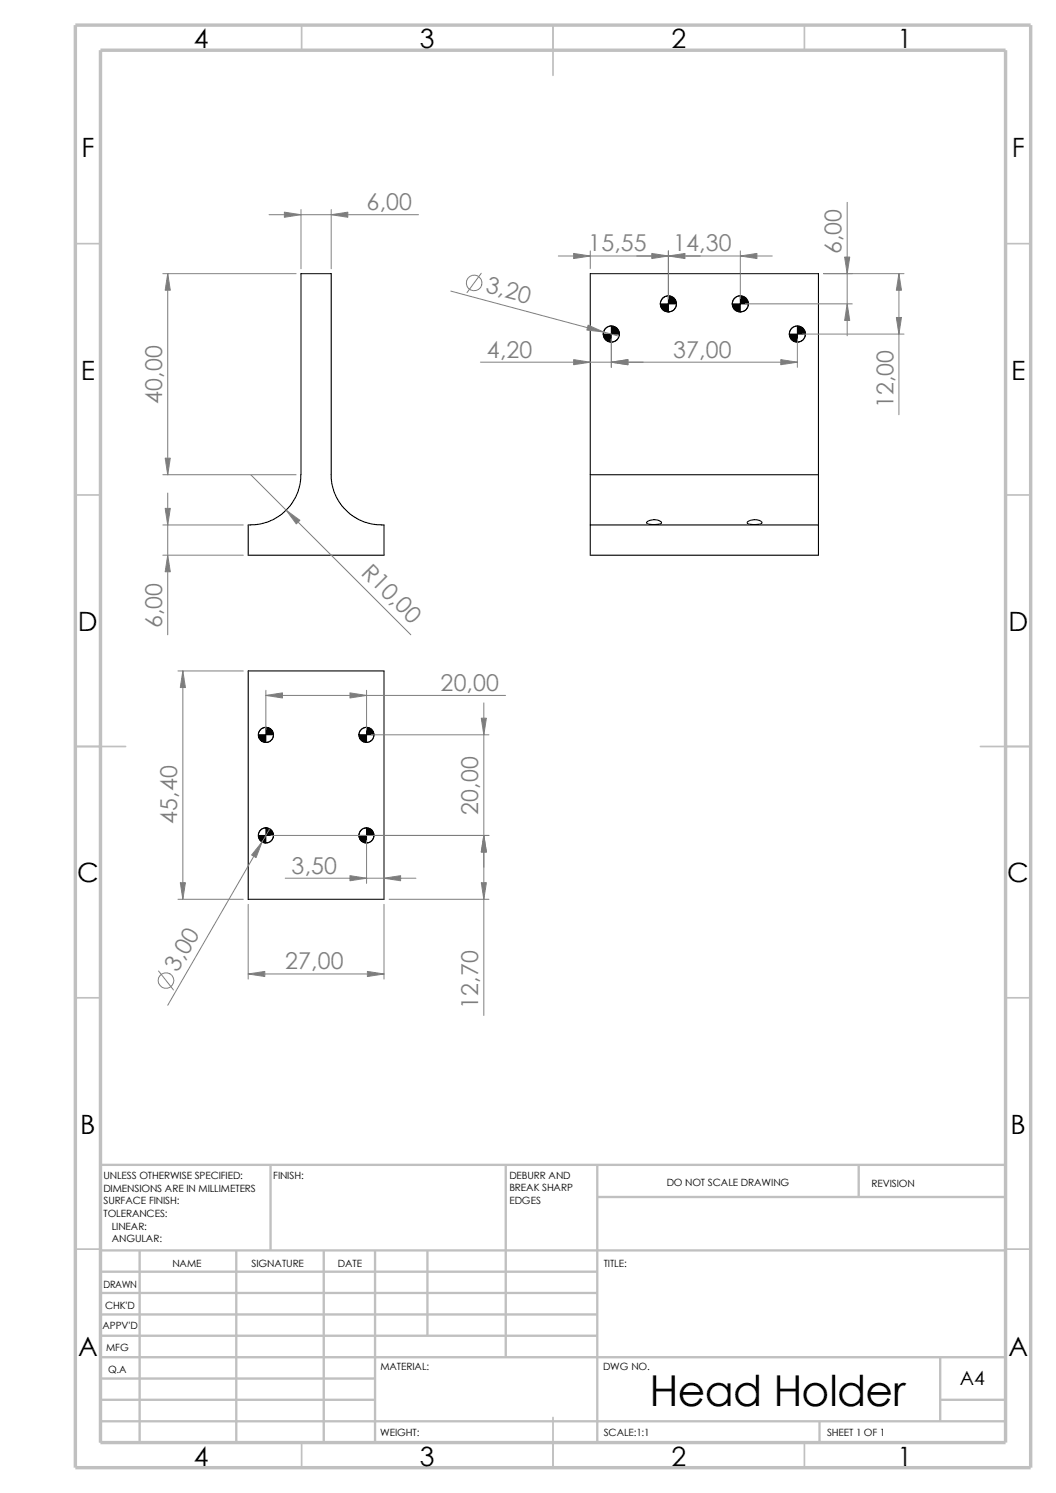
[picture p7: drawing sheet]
<svg xmlns="http://www.w3.org/2000/svg" width="210mm" height="297mm" viewBox="0 0 210 297" stroke-linecap="round" stroke-linejoin="round" font-family="sans-serif">
<g fill="none" stroke="#c0c0c0" stroke-width=".34">
<path d="M60 5v5M110 5v10M160 5v5M15 48.5h5M200 48.5h5M15 98.5h5M200 98.5h5M15 148.5h10M195 148.5h10M15 198.5h5M200 198.5h5M15 248.5h5"/>
<path d="M200 248.5h5M60 287v5M110 282v10M160 287v5"/>
</g>
<g fill="none" stroke="#c0c0c0" stroke-width=".47">
<path d="M53.8 231.7v17.1M100.6 231.7v38.3M118.8 238.1h81.2M118.8 231.7v55.3M170.8 231.7v6.4M200 231.7h-180v55.3M20 253h98.8M20 257.2h98.8M20 248.8h180M27.8 248.8v38.2M47 248.8v38.2M64.4 248.8v38.2"/>
<path d="M74.6 248.8v38.2M85 248.8v16.9M20 278.5h54.6M20 261.5h98.8M20 265.7h98.8M20 270h180M20 274.2h54.6M187 270v12.7M187 278.5h13M20 282.7h180M163 282.7v4.3"/>
</g>
<path d="M15 5h190v287h-190zM20 10h180v277h-180z" fill="none" stroke="#c0c0c0" stroke-width=".68" stroke-linecap="butt"/>
<g fill="none" stroke="#000" stroke-width=".21">
<path d="M65.9 94.4v-40h-6v40l-.2 1.9-.6 2-.9 1.7-.8 1-1.4 1.3-1.4 1-1.6 .6-1.6 .4-2 .1v6h27v-6l-2.1-.1-1.6-.4-1.6-.6-1.8-1.3-1.4-1.4-1.3-2.3-.6-2-.2-1.9M117.4 94.4v-40h45.4v40M117.4 94.4h45.4M117.4 94.4v10M162.8 94.4v10M117.4 104.4v6h45.4v-6M117.4 104.4h45.4M128.7 103.8a2.55 2.55 0 0 1 2.8 0l.1 .2a3.6 3.6 0 0 1-2.7 .3l-.3-.3zM148.6 103.8a2.57 2.57 0 0 1 2.9 0l.1 .2a3.6 3.6 0 0 1-2.7 .3l-.2-.2zM49.4 133.5h27v45.4h-27z"/>
<circle cx="121.6" cy="66.5" r="1.61"/>
<circle cx="132.9" cy="60.4" r="1.61"/>
<circle cx="147.2" cy="60.4" r="1.61"/>
<circle cx="158.6" cy="66.5" r="1.61"/>
<circle cx="52.9" cy="146.2" r="1.51"/>
<circle cx="72.9" cy="146.2" r="1.49"/>
<circle cx="52.9" cy="166.2" r="1.52"/>
<circle cx="72.9" cy="166.2" r="1.51"/>
</g>
<g fill="none" stroke="#808080" stroke-width=".2">
<path d="M32.4 54.4h26.5M33.4 54.4v40M53.5 42.7h29.7M59.9 41.7v11.8M65.9 41.7v11.8M89.7 57.9l33.4 9M95.7 54.4l-2.8 3.8M111 50.9h42.6M117.4 49.9v3.6M132.9 49.9v9.5M147.2 49.9v9.5M163.8 54.4h16"/>
<path d="M168.5 40.3v26.5M178.8 54.4v28.1M95.5 72.1h63.1M121.6 67.4v5.7M148.2 60.5h21.3M158.6 67.4v5.7M159.6 66.5h20.2M32.4 94.4h26.5M33.4 98.1v28.2M49.9 94.4l31.8 31.9M32.4 104.4h16M32.4 110.4h16"/>
<path d="M35.4 133.5h13M36.4 133.5v45.4M52.9 138.3h47.6M52.9 137.3v7.9M72.9 137.3v7.9M96.2 139.8v62.2M73.9 146.2h23.3M35.4 178.9h13M49.4 179.9v14.9M53.6 164.9l-20.2 35.1M53.9 166.2h43.3M56.7 174.7h26"/>
<path d="M72.9 167.2v8.5M76.4 179.9v14.9M77.4 178.9h19.8M31.5 193.2l3 3.7M49.4 193.8h27"/>
<circle cx="94.3" cy="56.3" r="1.57"/>
<circle cx="33" cy="195.1" r="1.56"/>
</g>
<g fill="#808080" stroke="#808080" stroke-width=".2">
<path d="M32.9 101.1h1l-.5 3.3z"/>
<path d="M33.4 110.4l.5 3.3h-1z"/>
<path d="M32.9 91.1h1l-.5 3.3z"/>
<path d="M33.4 54.4l.5 3.3h-1z"/>
<path d="M56.9 101.5l2.7 2-.7 .7z"/>
<path d="M56.6 42.2l3.3 .5-3.3 .5z"/>
<path d="M65.9 42.7l3.3-.5v1z"/>
<path d="M121.6 72.1l3.3-.6v1.1z"/>
<path d="M129.6 50.4l3.3 .5-3.3 .5z"/>
<path d="M114.1 71.5l3.3 .6-3.3 .5z"/>
<path d="M155.3 71.5l3.3 .6-3.3 .5z"/>
<path d="M114.1 50.4l3.3 .5-3.3 .5z"/>
<path d="M168.5 60.5l.5 3.3h-1z"/>
<path d="M147.2 50.9l3.3-.5v1z"/>
<path d="M132.9 50.9l3.3-.5v1z"/>
<path d="M117 64.7l3 1.3-3.3-.3z"/>
<path d="M168 51.1h1l-.5 3.3z"/>
<path d="M178.3 63.2h1l-.5 3.3z"/>
<path d="M178.8 54.4l.5 3.3h-1z"/>
<path d="M73.1 193.3l3.3 .5-3.3 .5z"/>
<path d="M35.9 175.6h1l-.5 3.3z"/>
<path d="M95.7 142.9h1l-.5 3.3z"/>
<path d="M96.2 166.2l.5 3.3h-1z"/>
<path d="M36.4 133.5l.5 3.3h-1z"/>
<path d="M95.7 175.6h1l-.5 3.3z"/>
<path d="M69.6 137.8l3.3 .5-3.3 .6z"/>
<path d="M52.9 138.3l3.3-.5v1.1z"/>
<path d="M49.4 193.8l3.3-.5v1z"/>
<path d="M52.1 167.5l-1.2 3.1-.9-.5z"/>
<path d="M69.6 174.2l3.3 .5-3.3 .5z"/>
<path d="M76.4 174.7l3.3-.5v1z"/>
</g>
<g fill="#000" stroke="#000" stroke-width=".2">
<path d="M120 66.5h1.6v1.6a1.59 1.59 0 0 1-1.6-1.6z" fill-rule="evenodd"/>
<path d="M121.6 64.9a1.59 1.59 0 0 1 1.6 1.6h-1.6z" fill-rule="evenodd"/>
<path d="M131.3 60.5h1.6v1.6a1.59 1.59 0 0 1-1.6-1.6z" fill-rule="evenodd"/>
<path d="M132.9 58.8a1.59 1.59 0 0 1 1.6 1.7h-1.6z" fill-rule="evenodd"/>
<path d="M145.6 60.5h1.6v1.6a1.59 1.59 0 0 1-1.6-1.6z" fill-rule="evenodd"/>
<path d="M147.2 58.8a1.59 1.59 0 0 1 1.6 1.7h-1.6z" fill-rule="evenodd"/>
<path d="M157 66.5h1.6v1.6a1.59 1.59 0 0 1-1.6-1.6z" fill-rule="evenodd"/>
<path d="M158.6 64.9a1.59 1.59 0 0 1 1.6 1.6h-1.6z" fill-rule="evenodd"/>
<path d="M51.4 146.2h1.5v1.5a1.52 1.52 0 0 1-1.5-1.5z" fill-rule="evenodd"/>
<path d="M52.9 144.7a1.52 1.52 0 0 1 1.5 1.5h-1.5z" fill-rule="evenodd"/>
<path d="M71.4 146.2h1.5v1.5a1.6 1.6 0 0 1-1.5-1.5z" fill-rule="evenodd"/>
<path d="M72.9 144.7a1.45 1.45 0 0 1 1.5 1.5h-1.5z" fill-rule="evenodd"/>
<path d="M51.4 166.2h1.5v1.5a1.45 1.45 0 0 1-1.5-1.5z" fill-rule="evenodd"/>
<path d="M52.9 164.7a1.6 1.6 0 0 1 1.5 1.5h-1.5z" fill-rule="evenodd"/>
<path d="M71.4 166.2h1.5v1.5a1.52 1.52 0 0 1-1.5-1.5z" fill-rule="evenodd"/>
<path d="M72.9 164.7a1.52 1.52 0 0 1 1.5 1.5h-1.5z" fill-rule="evenodd"/>
</g>
<g fill="none" stroke="#000" stroke-width=".2">
<path d="M132.9 58.8a1.59 1.59 0 0 0-1.6 1.7M147.2 58.8a1.59 1.59 0 0 0-1.6 1.7M121.6 64.9a1.59 1.59 0 0 0-1.6 1.6M123.2 66.5a1.59 1.59 0 0 1-1.6 1.6M134.5 60.5a1.59 1.59 0 0 1-1.6 1.6M148.8 60.5a1.59 1.59 0 0 1-1.6 1.6M158.6 64.9a1.59 1.59 0 0 0-1.6 1.6M160.2 66.5a1.59 1.59 0 0 1-1.6 1.6M52.9 144.7a1.45 1.45 0 0 0-1.5 1.5M54.4 146.2a1.6 1.6 0 0 1-1.5 1.5M72.9 144.7a1.52 1.52 0 0 0-1.5 1.5M74.4 146.2a1.52 1.52 0 0 1-1.5 1.5"/>
<path d="M52.9 164.7a1.52 1.52 0 0 0-1.5 1.5M54.4 166.2a1.52 1.52 0 0 1-1.5 1.5M72.9 164.7a1.6 1.6 0 0 0-1.5 1.5M74.4 166.2a1.45 1.45 0 0 1-1.5 1.5"/>
</g>
<text font-size="8.5" x="129.2" y="279.7">Head Holder</text>
<g font-size="5.3">
<text x="38.5" y="9.6">4</text>
<text x="83.5" y="9.6">3</text>
<text x="133.5" y="9.6">2</text>
<text x="178.5" y="9.6">1</text>
<text x="16.2" y="31.3">F</text>
<text x="201.2" y="31.3">F</text>
<text x="16" y="75.6">E</text>
<text x="201.1" y="75.6">E</text>
<text x="15.5" y="125.6">D</text>
<text x="200.6" y="125.6">D</text>
<text x="15.3" y="175.6">C</text>
<text x="200.3" y="175.6">C</text>
<text x="16" y="225.6">B</text>
<text x="201" y="225.6">B</text>
<text x="15.5" y="269.8">A</text>
<text x="200.5" y="269.8">A</text>
<text x="38.5" y="291.6">4</text>
<text x="83.5" y="291.6">3</text>
<text x="133.5" y="291.6">2</text>
<text x="178.5" y="291.6">1</text>
</g>
<g font-size="4.6" fill="#808080">
<text x="72.9" y="41.8">6,00</text>
<text x="117" y="50">15,55</text>
<text x="133.9" y="50">14,30</text>
<text x="167.4" y="50.6" transform="rotate(-90 167.4 50.6)">6,00</text>
<text x="96.4" y="58.1" transform="rotate(15 96.4 58.1)">3,20</text>
<text x="96.8" y="71.1">4,20</text>
<text x="133.9" y="71.1">37,00</text>
<text x="32.3" y="80.3" transform="rotate(-90 32.3 80.3)">40,00</text>
<text x="177.7" y="81.2" transform="rotate(-90 177.7 81.2)">12,00</text>
<text x="71.6" y="114.1" transform="rotate(45 71.6 114.1)">R10,0</text>
<text x="32.3" y="125" transform="rotate(-90 32.3 125)">6,00</text>
<text x="87.6" y="137.4">20,00</text>
<text x="35.3" y="163.9" transform="rotate(-90 35.3 163.9)">45,40</text>
<text x="95.1" y="162.1" transform="rotate(-90 95.1 162.1)">20,00</text>
<text x="58" y="173.8">3,50</text>
<text x="35.3" y="193.5" transform="rotate(-60 35.3 193.5)">3,00</text>
<text x="56.7" y="192.8">27,00</text>
<text x="95.1" y="200.7" transform="rotate(-90 95.1 200.7)">12,70</text>
</g>
<text font-size="3.9" x="190.9" y="275.5">A4</text>
<g font-size="2">
<text x="20.6" y="234.6">UNLESS OTHERWISE SPECIFIED:</text>
<text x="20.6" y="237.1">DIMENSIONS ARE IN MILLIMETERS</text>
<text x="20.6" y="239.6">SURFACE FINISH:</text>
<text x="54.4" y="234.6">FINISH:</text>
<text x="101.3" y="239.5">EDGES</text>
<text x="101.3" y="234.5">DEBURR AND</text>
<text x="101.3" y="237">BREAK SHARP</text>
<text x="132.6" y="236">DO NOT SCALE DRAWING</text>
<text x="173.3" y="236.2">REVISION</text>
<text x="20.6" y="242.1">TOLERANCES:</text>
<text x="22.2" y="244.6">LINEAR:</text>
<text x="22.2" y="247.1">ANGULAR:</text>
<text x="50" y="252">SIGNATURE</text>
<text x="67.2" y="252">DATE</text>
<text x="120.1" y="252">TITLE:</text>
<text x="20.6" y="256.2">DRAWN</text>
<text x="34.3" y="252.1">NAME</text>
<text x="20.9" y="260.4">CHK'D</text>
<text x="20.4" y="264.5">APPV'D</text>
<text x="21.1" y="268.8">MFG</text>
<text x="21.5" y="273.1">Q.A</text>
<text x="75.6" y="272.5">MATERIAL:</text>
<text x="119.9" y="272.5">DWG NO.</text>
<text x="75.6" y="285.6">WEIGHT:</text>
<text x="120.1" y="285.6">SCALE:1:1</text>
<text x="164.5" y="285.6">SHEET 1 OF 1</text>
</g>
</svg>
